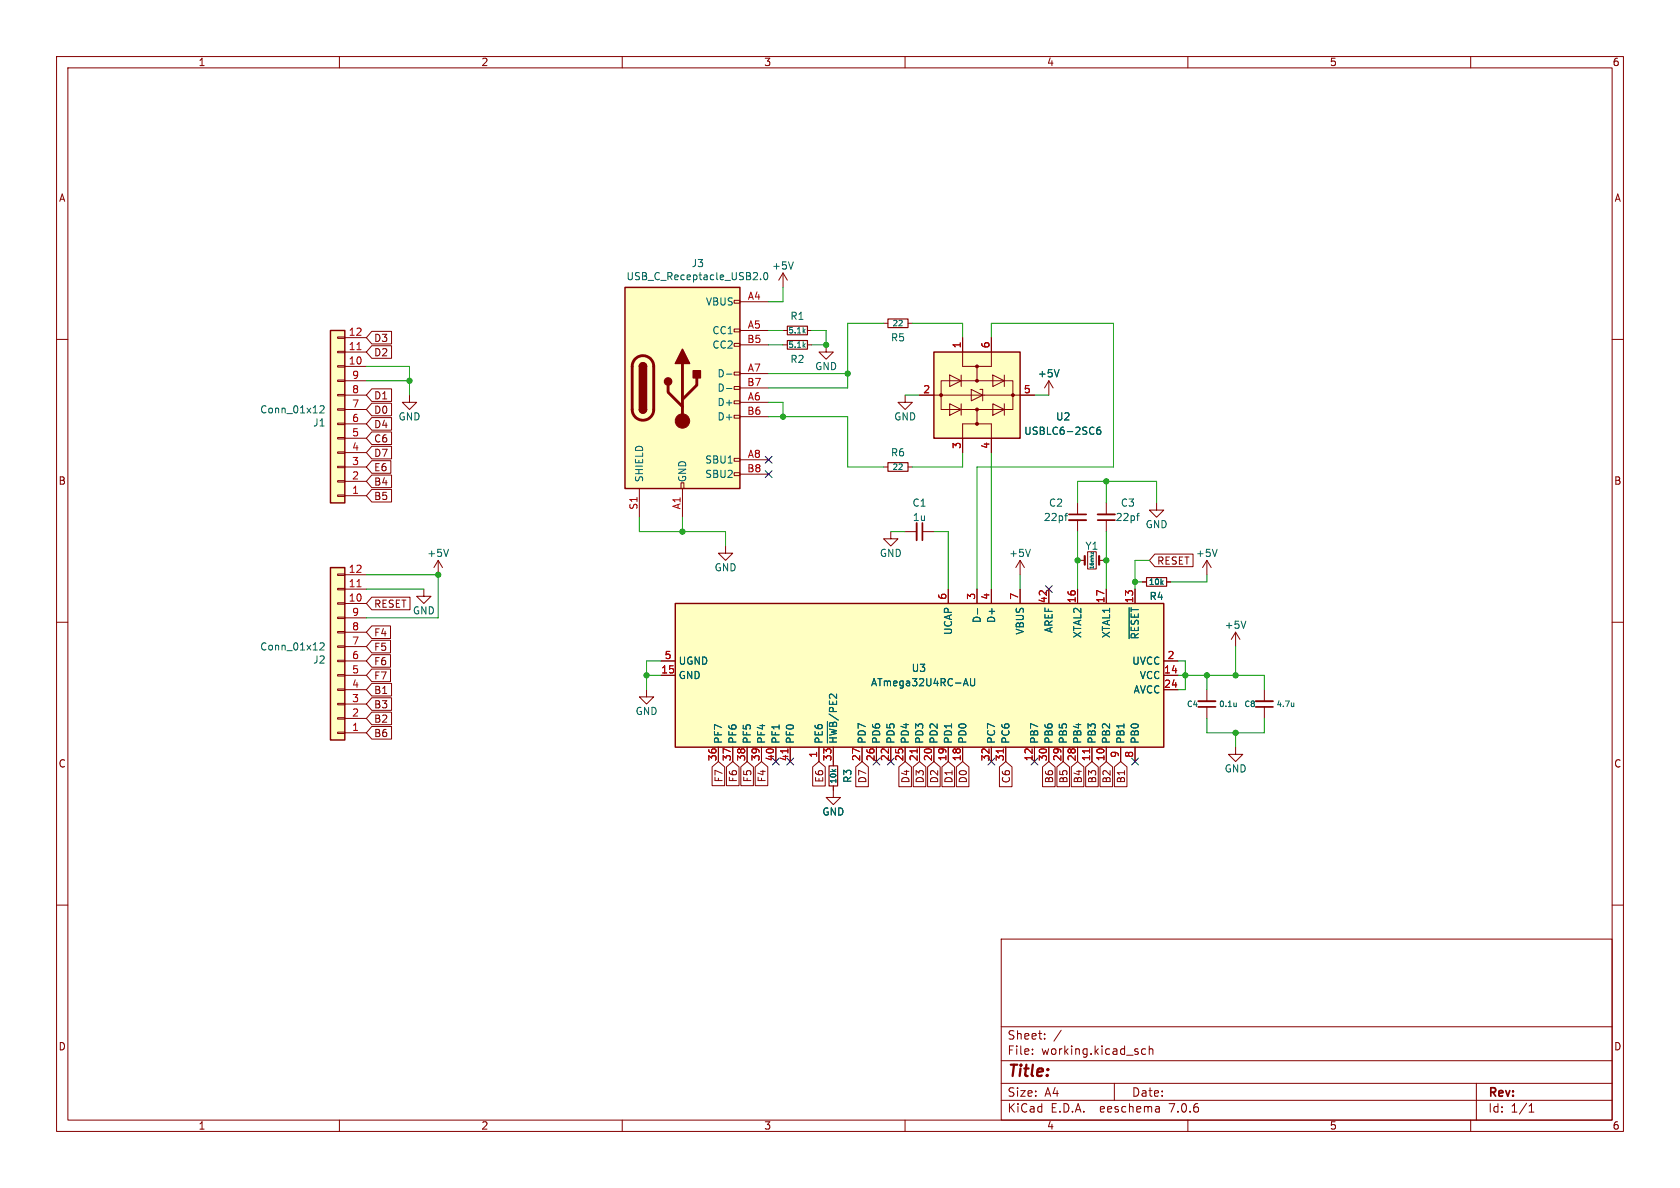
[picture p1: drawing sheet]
EESchema Schematic File Version 4
EELAYER 30 0
EELAYER END
$Descr A4 11693 8268
encoding utf-8
Sheet 1 1
Title ""
Date ""
Rev ""
Comp ""
Comment1 ""
Comment2 ""
Comment3 ""
Comment4 ""
$EndDescr
$Comp
L Connector:USB_C_Receptacle_USB2.0 J3
U 1 1
P 4750 2700
F 0 "J3" H 4857 3567 50  0000 C CNN
F 1 "USB_C_Receptacle_USB2.0" H 4857 3476 50  0000 C CNN
F 2 "kiboard:USB-C_16P_Midmount" H 4900 2700 50  0001 C CNN
F 3 "https://www.usb.org/sites/default/files/documents/usb_type-c.zip" H 4900 2700 50  0001 C CNN
	1    4750 2700
	1    0    0    -1  
$EndComp
$Comp
L Power_Protection:USBLC6-2SC6 U2
U 1 1
P 6800 2750
F 0 "U2" V 6950 3350 50  0000 C CNN
F 1 "USBLC6-2SC6" V 7050 3350 50  0000 C CNN
F 2 "Package_TO_SOT_SMD:SOT-23-6" H 6800 2250 50  0001 C CNN
F 3 "https://www.st.com/resource/en/datasheet/usblc6-2.pdf" H 7000 3100 50  0001 C CNN
	1    6800 2750
	0    1    1    0   
$EndComp
NoConn ~ 5350 3200
NoConn ~ 5350 3300
$Comp
L power:GND #PWR0101
U 1 1
P 6300 2750
F 0 "#PWR0101" H 6300 2500 50  0001 C CNN
F 1 "GND" H 6300 2600 50  0000 C CNN
F 2 "" H 6300 2750 50  0001 C CNN
F 3 "" H 6300 2750 50  0001 C CNN
	1    6300 2750
	1    0    0    -1  
$EndComp
Wire Wire Line
	6400 2750 6300 2750
$Comp
L Device:R_Small R2
U 1 1
P 5550 2400
F 0 "R2" V 5650 2400 50  0000 C CNN
F 1 "5.1k" V 5550 2400 39  0000 C CNN
F 2 "Resistor_SMD:R_0603_1608Metric" H 5550 2400 50  0001 C CNN
F 3 "~" H 5550 2400 50  0001 C CNN
	1    5550 2400
	0    1    1    0   
$EndComp
Wire Wire Line
	5650 2400 5750 2400
Wire Wire Line
	5750 2400 5750 2300
Wire Wire Line
	5350 2100 5450 2100
Wire Wire Line
	5450 2100 5450 2000
$Comp
L power:GND #PWR0103
U 1 1
P 2950 4100
F 0 "#PWR0103" H 2950 3850 50  0001 C CNN
F 1 "GND" H 2950 3950 50  0000 C CNN
F 2 "" H 2950 4100 50  0001 C CNN
F 3 "" H 2950 4100 50  0001 C CNN
	1    2950 4100
	1    0    0    -1  
$EndComp
Wire Wire Line
	2950 4100 2550 4100
Wire Wire Line
	2550 4000 3050 4000
Wire Wire Line
	2550 4300 3050 4300
Wire Wire Line
	3050 4300 3050 4000
Text GLabel 2550 4200 2    50   Input ~ 0
RESET
$Comp
L Connector_Generic:Conn_01x12 J1
U 1 1
P 2350 2950
F 0 "J1" H 2430 2942 50  0000 L CNN
F 1 "Conn_01x12" H 2430 2851 50  0000 L CNN
F 2 "Connector_PinSocket_2.54mm:PinSocket_1x12_P2.54mm_Vertical" H 2350 2950 50  0001 C CNN
F 3 "~" H 2350 2950 50  0001 C CNN
	1    2350 2950
	-1   0    0    1   
$EndComp
Wire Wire Line
	7200 2750 7300 2750
Wire Wire Line
	5350 2400 5450 2400
$Comp
L Device:R_Small R1
U 1 1
P 5550 2300
F 0 "R1" V 5450 2300 50  0000 C CNN
F 1 "5.1k" V 5550 2300 39  0000 C CNN
F 2 "Resistor_SMD:R_0603_1608Metric" H 5550 2300 50  0001 C CNN
F 3 "~" H 5550 2300 50  0001 C CNN
	1    5550 2300
	0    1    1    0   
$EndComp
Wire Wire Line
	5350 2300 5450 2300
Wire Wire Line
	5650 2300 5750 2300
Wire Wire Line
	5350 2800 5450 2800
Wire Wire Line
	5450 2800 5450 2900
Wire Wire Line
	5450 2900 5350 2900
Connection ~ 5450 2900
Wire Wire Line
	6700 2250 6700 2350
Wire Wire Line
	5900 2250 6150 2250
Wire Wire Line
	5900 2900 5900 3250
Wire Wire Line
	6700 3250 6700 3150
Wire Wire Line
	5900 3250 6150 3250
Wire Wire Line
	6900 2350 6900 2250
Wire Wire Line
	6900 2250 7750 2250
Wire Wire Line
	6900 3150 6900 4100
Wire Wire Line
	7750 2250 7750 3250
Wire Wire Line
	6800 4100 6800 3250
Wire Wire Line
	6800 3250 7750 3250
$Comp
L Device:C_Small C1
U 1 1
P 6400 3700
F 0 "C1" V 6200 3700 50  0000 C CNN
F 1 "1u" V 6300 3700 50  0000 C CNN
F 2 "Capacitor_SMD:C_0603_1608Metric" H 6400 3700 50  0001 C CNN
F 3 "~" H 6400 3700 50  0001 C CNN
	1    6400 3700
	0    1    1    0   
$EndComp
Wire Wire Line
	6500 3700 6600 3700
Wire Wire Line
	6600 3700 6600 4100
$Comp
L power:GND #PWR0104
U 1 1
P 6200 3700
F 0 "#PWR0104" H 6200 3450 50  0001 C CNN
F 1 "GND" H 6200 3550 50  0000 C CNN
F 2 "" H 6200 3700 50  0001 C CNN
F 3 "" H 6200 3700 50  0001 C CNN
	1    6200 3700
	1    0    0    -1  
$EndComp
Wire Wire Line
	6300 3700 6200 3700
Wire Wire Line
	4450 3600 4450 3700
Wire Wire Line
	4750 3700 4750 3600
Wire Wire Line
	5050 3700 4750 3700
Wire Wire Line
	4450 3700 4750 3700
$Comp
L power:GND #PWR0105
U 1 1
P 5050 3800
F 0 "#PWR0105" H 5050 3550 50  0001 C CNN
F 1 "GND" H 5050 3650 50  0000 C CNN
F 2 "" H 5050 3800 50  0001 C CNN
F 3 "" H 5050 3800 50  0001 C CNN
	1    5050 3800
	1    0    0    -1  
$EndComp
Wire Wire Line
	5050 3800 5050 3700
Text GLabel 8000 3900 2    50   Input ~ 0
RESET
NoConn ~ 7300 4100
$Comp
L power:+5V #PWR0107
U 1 1
P 5450 2000
F 0 "#PWR0107" H 5450 1850 50  0001 C CNN
F 1 "+5V" H 5450 2150 50  0000 C CNN
F 2 "" H 5450 2000 50  0001 C CNN
F 3 "" H 5450 2000 50  0001 C CNN
	1    5450 2000
	1    0    0    -1  
$EndComp
$Comp
L power:+5V #PWR0108
U 1 1
P 7300 2750
F 0 "#PWR0108" H 7300 2600 50  0001 C CNN
F 1 "+5V" H 7300 2900 50  0000 C CNN
F 2 "" H 7300 2750 50  0001 C CNN
F 3 "" H 7300 2750 50  0001 C CNN
	1    7300 2750
	1    0    0    -1  
$EndComp
$Comp
L power:+5V #PWR0109
U 1 1
P 3050 4000
F 0 "#PWR0109" H 3050 3850 50  0001 C CNN
F 1 "+5V" H 3050 4150 50  0000 C CNN
F 2 "" H 3050 4000 50  0001 C CNN
F 3 "" H 3050 4000 50  0001 C CNN
	1    3050 4000
	1    0    0    -1  
$EndComp
Connection ~ 3050 4000
$Comp
L power:GND #PWR0110
U 1 1
P 4500 4800
F 0 "#PWR0110" H 4500 4550 50  0001 C CNN
F 1 "GND" H 4500 4650 50  0000 C CNN
F 2 "" H 4500 4800 50  0001 C CNN
F 3 "" H 4500 4800 50  0001 C CNN
	1    4500 4800
	1    0    0    -1  
$EndComp
Wire Wire Line
	4500 4800 4500 4700
Wire Wire Line
	4500 4600 4600 4600
Wire Wire Line
	4600 4700 4500 4700
Connection ~ 4500 4700
Wire Wire Line
	4500 4700 4500 4600
Wire Wire Line
	8400 4800 8400 4700
Wire Wire Line
	8800 5000 8800 5100
Wire Wire Line
	8400 5100 8600 5100
Wire Wire Line
	8400 5000 8400 5100
$Comp
L Device:C_Small C8
U 1 1
P 8800 4900
F 0 "C8" H 8900 4900 39  0000 C CNN
F 1 "4.7u" H 8650 4900 39  0000 C CNN
F 2 "Capacitor_SMD:C_0603_1608Metric" H 8800 4900 50  0001 C CNN
F 3 "~" H 8800 4900 50  0001 C CNN
	1    8800 4900
	-1   0    0    1   
$EndComp
$Comp
L Device:C_Small C4
U 1 1
P 8400 4900
F 0 "C4" H 8500 4900 39  0000 C CNN
F 1 "0.1u" H 8250 4900 39  0000 C CNN
F 2 "Capacitor_SMD:C_0603_1608Metric" H 8400 4900 50  0001 C CNN
F 3 "~" H 8400 4900 50  0001 C CNN
	1    8400 4900
	-1   0    0    1   
$EndComp
Wire Wire Line
	8250 4800 8250 4700
Wire Wire Line
	8250 4700 8400 4700
Wire Wire Line
	8200 4800 8250 4800
Wire Wire Line
	8200 4700 8250 4700
Connection ~ 8250 4700
Connection ~ 4750 3700
$Comp
L Connector_Generic:Conn_01x12 J2
U 1 1
P 2350 4600
F 0 "J2" H 2430 4592 50  0000 L CNN
F 1 "Conn_01x12" H 2430 4501 50  0000 L CNN
F 2 "Connector_PinSocket_2.54mm:PinSocket_1x12_P2.54mm_Vertical" H 2350 4600 50  0001 C CNN
F 3 "~" H 2350 4600 50  0001 C CNN
	1    2350 4600
	-1   0    0    1   
$EndComp
$Comp
L Device:R_Small R3
U 1 1
P 5800 5400
F 0 "R3" V 5700 5400 50  0000 C CNN
F 1 "10k" V 5800 5400 39  0000 C CNN
F 2 "Resistor_SMD:R_0603_1608Metric" H 5800 5400 50  0001 C CNN
F 3 "~" H 5800 5400 50  0001 C CNN
	1    5800 5400
	-1   0    0    1   
$EndComp
$Comp
L power:GND #PWR0112
U 1 1
P 5800 5500
F 0 "#PWR0112" H 5800 5250 50  0001 C CNN
F 1 "GND" H 5800 5350 50  0000 C CNN
F 2 "" H 5800 5500 50  0001 C CNN
F 3 "" H 5800 5500 50  0001 C CNN
	1    5800 5500
	1    0    0    -1  
$EndComp
Text GLabel 2550 2350 2    50   Input ~ 0
D3
Text GLabel 2550 2450 2    50   Input ~ 0
D2
Text GLabel 2550 2750 2    50   Input ~ 0
D1
Text GLabel 2550 2850 2    50   Input ~ 0
D0
Text GLabel 2550 2950 2    50   Input ~ 0
D4
Text GLabel 2550 3050 2    50   Input ~ 0
C6
Text GLabel 2550 3150 2    50   Input ~ 0
D7
Text GLabel 2550 3250 2    50   Input ~ 0
E6
Text GLabel 2550 3350 2    50   Input ~ 0
B4
Text GLabel 2550 3450 2    50   Input ~ 0
B5
Text GLabel 2550 4400 2    50   Input ~ 0
F4
Text GLabel 2550 4500 2    50   Input ~ 0
F5
Text GLabel 2550 4600 2    50   Input ~ 0
F6
Text GLabel 2550 4700 2    50   Input ~ 0
F7
Text GLabel 2550 4800 2    50   Input ~ 0
B1
Text GLabel 2550 4900 2    50   Input ~ 0
B3
Text GLabel 2550 5000 2    50   Input ~ 0
B2
Text GLabel 2550 5100 2    50   Input ~ 0
B6
$Comp
L power:GND #PWR0113
U 1 1
P 2850 2750
F 0 "#PWR0113" H 2850 2500 50  0001 C CNN
F 1 "GND" H 2850 2600 50  0000 C CNN
F 2 "" H 2850 2750 50  0001 C CNN
F 3 "" H 2850 2750 50  0001 C CNN
	1    2850 2750
	1    0    0    -1  
$EndComp
Wire Wire Line
	2550 2650 2850 2650
Wire Wire Line
	2850 2650 2850 2750
Wire Wire Line
	2550 2550 2850 2550
Wire Wire Line
	2850 2550 2850 2650
Connection ~ 2850 2650
Text GLabel 6400 5300 3    50   Input ~ 0
D3
Text GLabel 6500 5300 3    50   Input ~ 0
D2
Text GLabel 6600 5300 3    50   Input ~ 0
D1
Text GLabel 6700 5300 3    50   Input ~ 0
D0
Text GLabel 6300 5300 3    50   Input ~ 0
D4
Text GLabel 7000 5300 3    50   Input ~ 0
C6
Text GLabel 6000 5300 3    50   Input ~ 0
D7
Text GLabel 5700 5300 3    50   Input ~ 0
E6
Text GLabel 7500 5300 3    50   Input ~ 0
B4
Text GLabel 7400 5300 3    50   Input ~ 0
B5
Text GLabel 5300 5300 3    50   Input ~ 0
F4
Text GLabel 5200 5300 3    50   Input ~ 0
F5
Text GLabel 5100 5300 3    50   Input ~ 0
F6
Text GLabel 5000 5300 3    50   Input ~ 0
F7
Text GLabel 7800 5300 3    50   Input ~ 0
B1
Text GLabel 7600 5300 3    50   Input ~ 0
B3
Text GLabel 7700 5300 3    50   Input ~ 0
B2
Text GLabel 7300 5300 3    50   Input ~ 0
B6
NoConn ~ 7900 5300
NoConn ~ 7200 5300
NoConn ~ 6900 5300
NoConn ~ 6100 5300
NoConn ~ 6200 5300
NoConn ~ 5400 5300
NoConn ~ 5500 5300
$Comp
L power:+5V #PWR0114
U 1 1
P 7100 4000
F 0 "#PWR0114" H 7100 3850 50  0001 C CNN
F 1 "+5V" H 7100 4150 50  0000 C CNN
F 2 "" H 7100 4000 50  0001 C CNN
F 3 "" H 7100 4000 50  0001 C CNN
	1    7100 4000
	1    0    0    -1  
$EndComp
Wire Wire Line
	7100 4100 7100 4000
Wire Wire Line
	7900 3900 8000 3900
Connection ~ 7900 4050
Wire Wire Line
	7900 4050 7900 3900
Wire Wire Line
	7900 4100 7900 4050
Wire Wire Line
	7900 4050 7950 4050
$Comp
L Device:R_Small R4
U 1 1
P 8050 4050
F 0 "R4" V 7950 4050 50  0000 C CNN
F 1 "10k" V 8050 4050 39  0000 C CNN
F 2 "Resistor_SMD:R_0603_1608Metric" H 8050 4050 50  0001 C CNN
F 3 "~" H 8050 4050 50  0001 C CNN
	1    8050 4050
	0    -1   -1   0   
$EndComp
$Comp
L power:+5V #PWR0115
U 1 1
P 8400 4000
F 0 "#PWR0115" H 8400 3850 50  0001 C CNN
F 1 "+5V" H 8400 4150 50  0000 C CNN
F 2 "" H 8400 4000 50  0001 C CNN
F 3 "" H 8400 4000 50  0001 C CNN
	1    8400 4000
	1    0    0    -1  
$EndComp
Wire Wire Line
	8150 4050 8400 4050
Wire Wire Line
	8400 4050 8400 4000
$Comp
L Device:R_Small R5
U 1 1
P 6250 2250
F 0 "R5" V 6350 2250 50  0000 C CNN
F 1 "22" V 6250 2250 39  0000 C CNN
F 2 "Resistor_SMD:R_0603_1608Metric" H 6250 2250 50  0001 C CNN
F 3 "~" H 6250 2250 50  0001 C CNN
	1    6250 2250
	0    1    1    0   
$EndComp
$Comp
L Device:R_Small R6
U 1 1
P 6250 3250
F 0 "R6" V 6350 3250 50  0000 C CNN
F 1 "22" V 6250 3250 39  0000 C CNN
F 2 "Resistor_SMD:R_0603_1608Metric" H 6250 3250 50  0001 C CNN
F 3 "~" H 6250 3250 50  0001 C CNN
	1    6250 3250
	0    -1   -1   0   
$EndComp
$Comp
L power:+5V #PWR0106
U 1 1
P 8600 4500
F 0 "#PWR0106" H 8600 4350 50  0001 C CNN
F 1 "+5V" H 8600 4650 50  0000 C CNN
F 2 "" H 8600 4500 50  0001 C CNN
F 3 "" H 8600 4500 50  0001 C CNN
	1    8600 4500
	1    0    0    -1  
$EndComp
$Comp
L MCU_Microchip_ATmega:ATmega32U4RC-AU U3
U 1 1
P 6400 4700
F 0 "U3" V 6350 4750 50  0000 R CNN
F 1 "ATmega32U4RC-AU" V 6450 5100 50  0000 R CNN
F 2 "Package_QFP:TQFP-44_10x10mm_P0.8mm" H 6400 4700 50  0001 C CIN
F 3 "http://ww1.microchip.com/downloads/en/DeviceDoc/Atmel-7766-8-bit-AVR-ATmega16U4-32U4_Datasheet.pdf" H 6400 4700 50  0001 C CNN
	1    6400 4700
	0    1    1    0   
$EndComp
Wire Wire Line
	6350 2250 6700 2250
Wire Wire Line
	6350 3250 6700 3250
Wire Wire Line
	5450 2900 5900 2900
$Comp
L Device:C_Small C3
U 1 1
P 7700 3600
F 0 "C3" H 7550 3500 50  0000 C CNN
F 1 "22pf" H 7550 3600 50  0000 C CNN
F 2 "Capacitor_SMD:C_0603_1608Metric" H 7700 3600 50  0001 C CNN
F 3 "~" H 7700 3600 50  0001 C CNN
	1    7700 3600
	-1   0    0    1   
$EndComp
$Comp
L Device:C_Small C2
U 1 1
P 7500 3600
F 0 "C2" H 7350 3700 50  0000 C CNN
F 1 "22pf" H 7350 3600 50  0000 C CNN
F 2 "Capacitor_SMD:C_0603_1608Metric" H 7500 3600 50  0001 C CNN
F 3 "~" H 7500 3600 50  0001 C CNN
	1    7500 3600
	1    0    0    -1  
$EndComp
$Comp
L Device:Crystal_Small Y1
U 1 1
P 7600 3900
F 0 "Y1" H 7600 4000 50  0000 C CNN
F 1 "16mhz" V 7600 3900 24  0000 C CNN
F 2 "Crystal:Crystal_SMD_5032-2Pin_5.0x3.2mm_HandSoldering" H 7600 3900 50  0001 C CNN
F 3 "~" H 7600 3900 50  0001 C CNN
	1    7600 3900
	1    0    0    -1  
$EndComp
$Comp
L power:GND #PWR0111
U 1 1
P 8050 3500
F 0 "#PWR0111" H 8050 3250 50  0001 C CNN
F 1 "GND" H 8050 3350 50  0000 C CNN
F 2 "" H 8050 3500 50  0001 C CNN
F 3 "" H 8050 3500 50  0001 C CNN
	1    8050 3500
	1    0    0    -1  
$EndComp
Wire Wire Line
	7500 3500 7500 3350
Wire Wire Line
	7500 3350 7700 3350
Wire Wire Line
	8050 3350 8050 3500
Wire Wire Line
	7700 3500 7700 3350
Connection ~ 7700 3350
Wire Wire Line
	7700 3350 8050 3350
Wire Wire Line
	7700 3700 7700 3900
Connection ~ 7700 3900
Wire Wire Line
	7700 3900 7700 4100
Wire Wire Line
	7500 4100 7500 3900
Connection ~ 7500 3900
Wire Wire Line
	7500 3900 7500 3700
Wire Wire Line
	5900 2250 5900 2600
Connection ~ 5900 2600
Wire Wire Line
	5900 2600 5900 2700
Wire Wire Line
	5350 2600 5900 2600
Wire Wire Line
	5350 2700 5900 2700
Wire Wire Line
	8200 4600 8250 4600
Wire Wire Line
	8250 4600 8250 4700
Wire Wire Line
	8400 4700 8600 4700
Wire Wire Line
	8800 4700 8800 4800
Connection ~ 8400 4700
$Comp
L power:GND #PWR0116
U 1 1
P 8600 5200
F 0 "#PWR0116" H 8600 4950 50  0001 C CNN
F 1 "GND" H 8600 5050 50  0000 C CNN
F 2 "" H 8600 5200 50  0001 C CNN
F 3 "" H 8600 5200 50  0001 C CNN
	1    8600 5200
	1    0    0    -1  
$EndComp
Wire Wire Line
	8600 5200 8600 5100
Connection ~ 8600 5100
Wire Wire Line
	8600 5100 8800 5100
Wire Wire Line
	8600 4500 8600 4700
Connection ~ 8600 4700
Wire Wire Line
	8600 4700 8800 4700
$Comp
L power:GND #PWR?
U 1 1
P 5750 2400
F 0 "#PWR?" H 5750 2150 50  0001 C CNN
F 1 "GND" H 5750 2250 50  0000 C CNN
F 2 "" H 5750 2400 50  0001 C CNN
F 3 "" H 5750 2400 50  0001 C CNN
	1    5750 2400
	1    0    0    -1  
$EndComp
Connection ~ 5750 2400
$EndSCHEMATC
